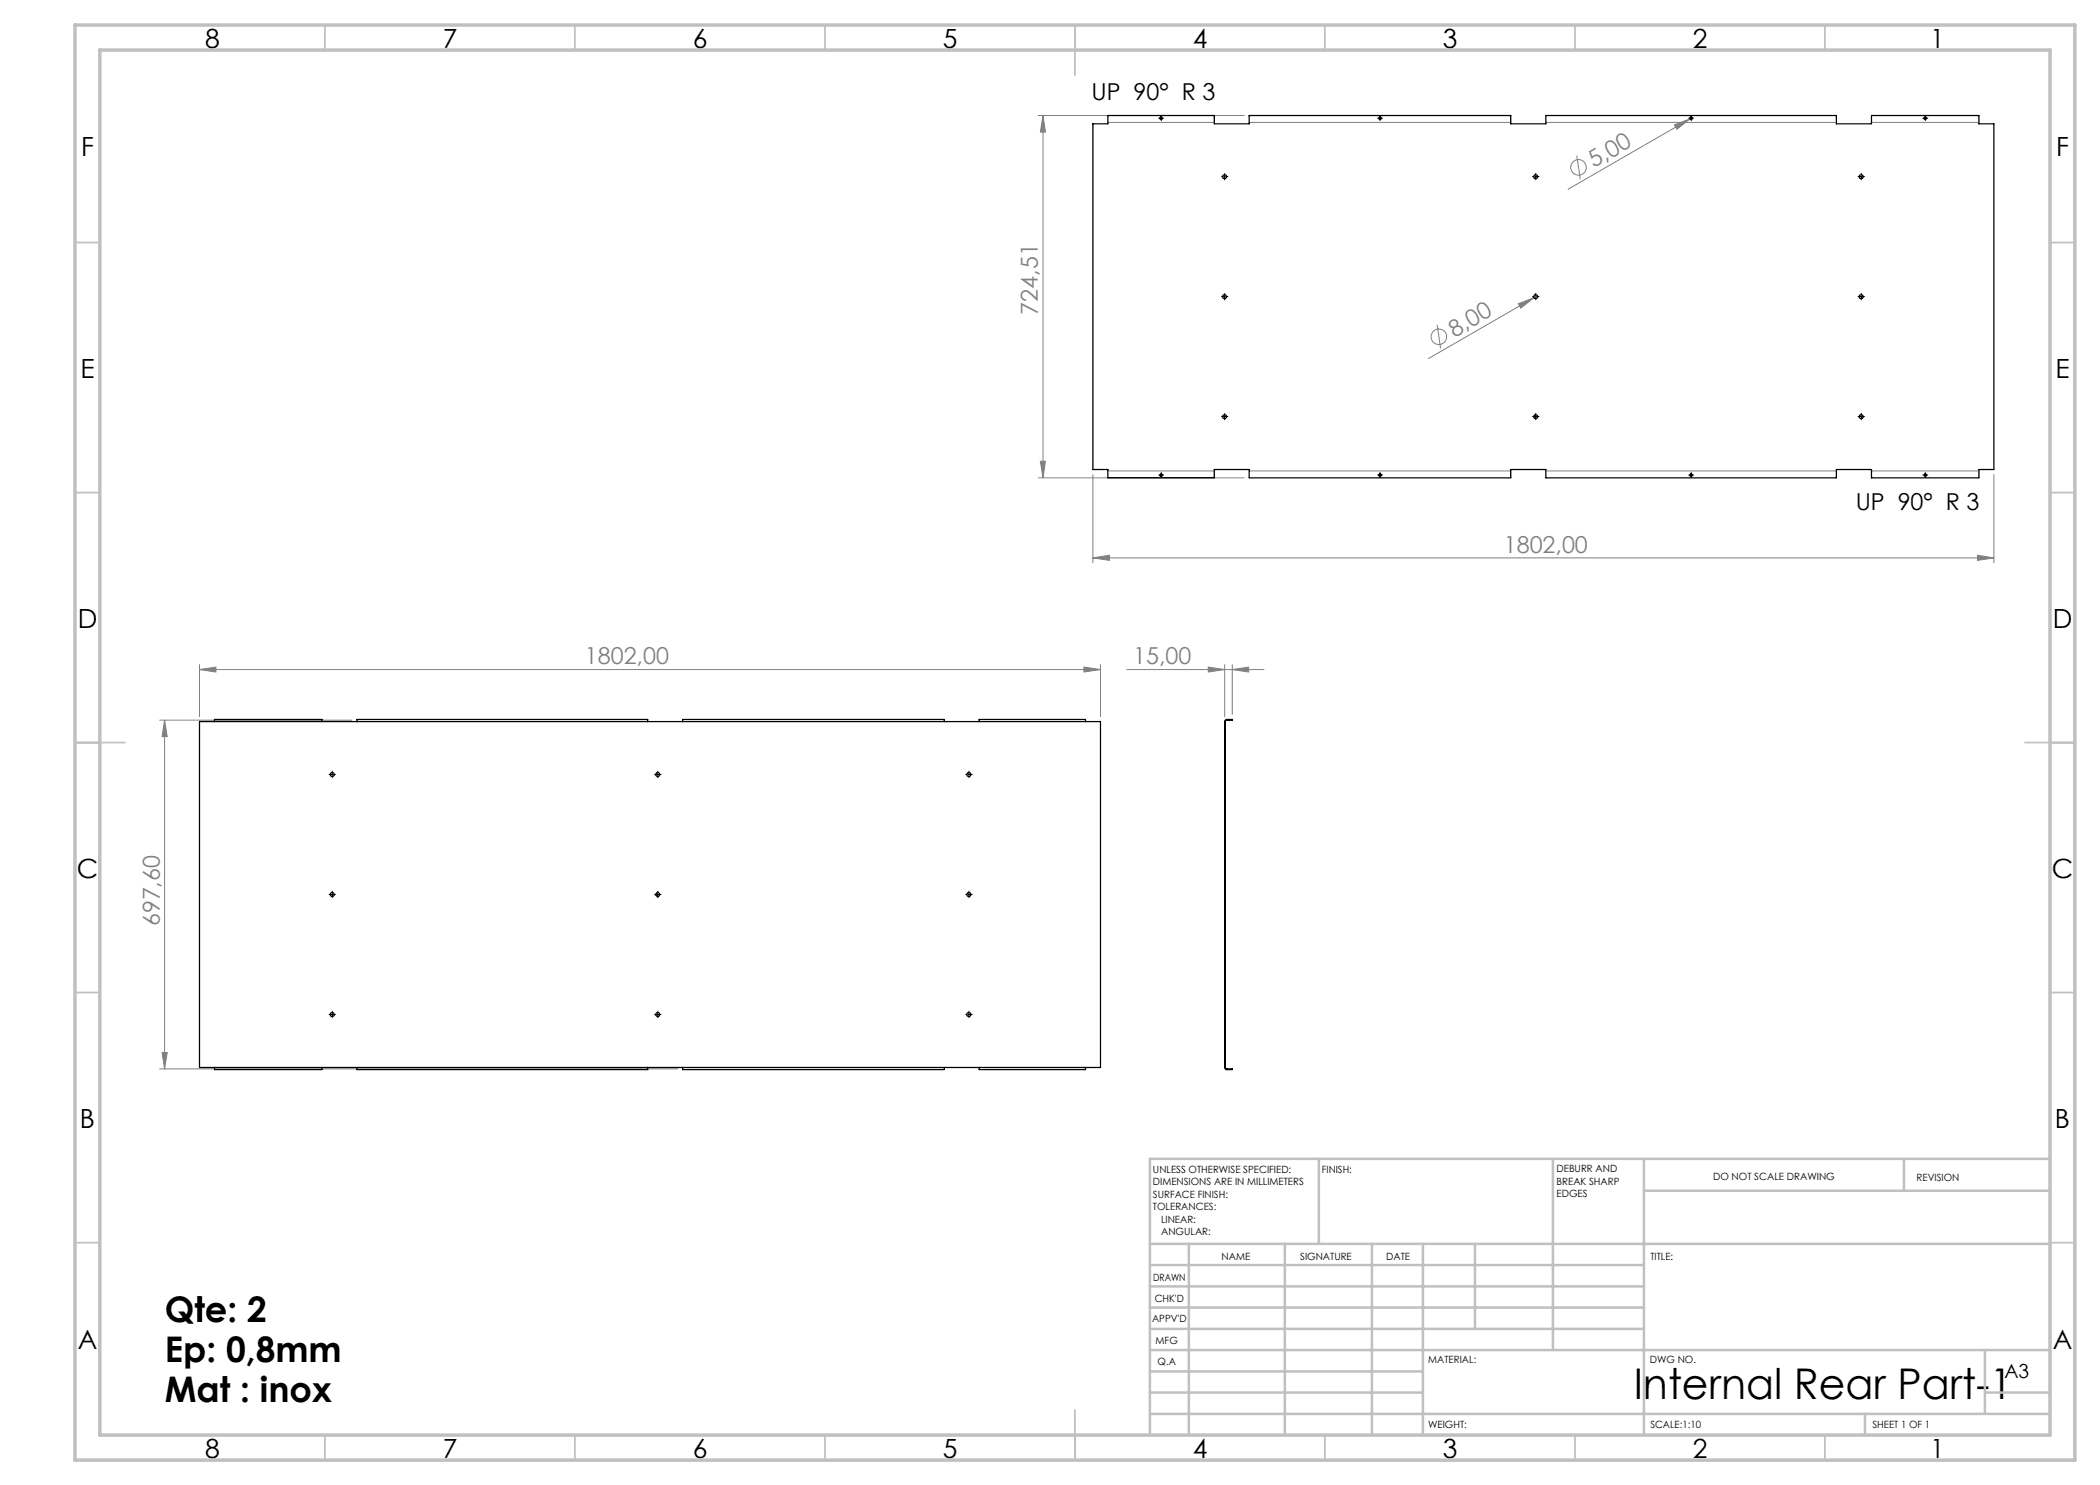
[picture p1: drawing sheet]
<svg xmlns="http://www.w3.org/2000/svg" width="420mm" height="297mm" viewBox="0 0 420 297" stroke-linecap="round" stroke-linejoin="round" font-family="sans-serif">
<g fill="none" stroke="#808080" stroke-width=".2">
<path d="M207.6 23.1h41.2M208.6 23.1l.5 3.3h-1zM208.6 23.1v72.5M221.6 24.5h21.3M249.8 24.5h52.4M309.2 24.5h58.1M315.3 31.1l.8 4.7M334.9 25l3.1-1.2-2.6 2.1zM338 23.8l-24.4 14M338.5 23.5l-.5 .3M374.3 24.5h21.5M306.8 59.5l-21.1 12.2"/>
<path d="M307.5 59.1l-.7 .4M287.4 65l.7 4.7M303.7 60.7l3.1-1.2-2.6 2.1zM207.6 95.6h41.2M208.1 92.2h1l-.5 3.4zM218.6 94.9v17.7M221.6 94.2h21.3M249.8 94.2h52.4M309.2 94.2h58.1M374.3 94.2h21.5M398.8 94.9v17.7M218.6 111.6l3.3-.5v1z"/>
<path d="M218.6 111.6h180.2M395.5 111.1l3.3 .5-3.3 .5zM39.9 133.9l3.3-.5v1zM39.9 133.9h180.2M39.9 132.9v10.4M216.8 133.4l3.3 .5-3.3 .5zM220.1 132.9v10.4M225.4 133.9h27.4M241.7 133.4l3.2 .5-3.2 .5zM244.9 132.9v10.4M246.5 133.9l3.2-.5v1zM246.5 132.9v10"/>
<path d="M31.9 144h38.5M32.9 144l.5 3.3h-1zM32.9 144v69.8M31.9 213.8h103.6M32.4 210.5h1l-.5 3.3z"/>
<circle cx="315.7" cy="33.5" r="1.55"/>
<circle cx="287.8" cy="67.3" r="1.56"/>
</g>
<g fill="none" stroke="#000" stroke-width=".2" stroke-dasharray="15.2 1.3 1.3 1.3">
<path d="M232 23.6h-.3M232.2 23.4v-.3M232.2 23.9v.2M232.5 23.6h.2M244.4 35.3h-.1M244.9 34.8v-.1M244.9 35.8v.2M245.4 35.3h.2M275.8 23.6h-.3M276 23.4v-.3M276 23.9v.2M276.3 23.6h.2"/>
<path d="M306.6 35.3h-.1M307.1 34.8v-.1M307.1 35.8v.2M307.6 35.3h.2M338 23.6h-.3M338.2 23.4v-.3M338.2 23.9v.2M338.5 23.6h.2M371.8 35.3h-.2M372.3 34.8v-.1M372.3 35.8v.2M372.8 35.3h.1"/>
<path d="M384.8 23.6h-.2M385.1 23.4v-.3M385.1 23.9v.2M385.3 23.6h.3M244.4 59.3h-.1M244.9 58.8v-.1M244.9 59.8v.2M245.4 59.3h.2M306.6 59.3h-.1M307.1 58.8v-.1M307.1 59.8v.2M307.6 59.3h.2"/>
<path d="M371.8 59.3h-.2M372.3 58.8v-.1M372.3 59.8v.2M372.8 59.3h.1M232 95h-.3M232.2 94.8v-.3M232.2 95.3v.2M232.5 95h.2M244.4 83.3h-.1M244.9 82.8v-.1M244.9 83.8v.2M245.4 83.3h.2"/>
<path d="M275.8 95h-.3M276 94.8v-.3M276 95.3v.2M276.3 95h.2M306.6 83.3h-.1M307.1 82.8v-.1M307.1 83.8v.2M307.6 83.3h.2M338 95h-.3M338.2 94.8v-.3M338.2 95.3v.2M338.5 95h.2"/>
<path d="M371.8 83.3h-.2M372.3 82.8v-.1M372.3 83.8v.2M372.8 83.3h.1M384.8 95h-.2M385.1 94.8v-.3M385.1 95.3v.2M385.3 95h.3M66 154.9h-.2M66.5 154.4v-.2M66.5 155.4v.1M67 154.9h.1"/>
<path d="M131.1 154.9h-.2M131.6 154.4v-.2M131.6 155.4v.1M132.1 154.9h.1M193.3 154.9h-.2M193.8 154.4v-.2M193.8 155.4v.1M194.3 154.9h.1M66 178.9h-.2M66.5 178.4v-.2M66.5 179.4v.1M67 178.9h.1"/>
<path d="M131.1 178.9h-.2M131.6 178.4v-.2M131.6 179.4v.1M132.1 178.9h.1M193.3 178.9h-.2M193.8 178.4v-.2M193.8 179.4v.1M194.3 178.9h.1M66 202.9h-.2M66.5 202.4v-.2M66.5 203.4v.1M67 202.9h.1"/>
<path d="M131.1 202.9h-.2M131.6 202.4v-.2M131.6 203.4v.1M132.1 202.9h.1M193.3 202.9h-.2M193.8 202.4v-.2M193.8 203.4v.1M194.3 202.9h.1"/>
</g>
<g fill="none" stroke="#000" stroke-width=".2">
<path d="M232 23.7h.5M232.2 23.4v.5M244.7 35.3h.4M244.9 35.1v.5M275.8 23.7h.5M276 23.4v.5M306.9 35.3h.5M307.1 35.1v.5M338 23.7h.5M338.2 23.4v.5M372 35.3h.5M372.3 35.1v.5"/>
<path d="M384.8 23.7h.5M385.1 23.4v.5M244.7 59.3h.4M244.9 59.1v.5M306.9 59.3h.5M307.1 59.1v.5M372 59.3h.5M372.3 59.1v.5M232 95h.5M232.2 94.8v.5M244.7 83.3h.4M244.9 83.1v.5"/>
<path d="M275.8 95h.5M276 94.8v.5M306.9 83.3h.5M307.1 83.1v.5M338 95h.5M338.2 94.8v.5M372 83.3h.5M372.3 83.1v.5M384.8 95h.5M385.1 94.8v.5M66.2 154.9h.5M66.5 154.7v.4"/>
<path d="M131.3 154.9h.5M131.6 154.7v.4M193.5 154.9h.5M193.8 154.7v.4M66.2 178.9h.5M66.5 178.6v.6M131.3 178.9h.5M131.6 178.6v.6M193.5 178.9h.5M193.8 178.6v.6M66.2 202.9h.5M66.5 202.7v.5"/>
<path d="M131.3 202.9h.5M131.6 202.7v.5M193.5 202.9h.5M193.8 202.7v.5"/>
</g>
<g fill="none" stroke="#c0c0c0" stroke-width=".35">
<path d="M65 5v5M115 5v5M165 5v5M215 5v10M265 5v5M315 5v5M365 5v5M15 48.5h5M410 48.5h5M15 98.5h5M410 98.5h5M15 148.5h10"/>
<path d="M405 148.5h10M15 198.5h5M410 198.5h5M15 248.5h5M410 248.5h5M65 287v5M115 287v5M165 287v5M215 282v10M265 287v5M315 287v5M365 287v5"/>
</g>
<g fill="none" stroke="#c0c0c0" stroke-width=".5">
<path d="M263.8 231.8v17M310.6 231.8v38.2M328.8 231.8v55.2M328.8 238.2h81.2M380.8 231.8v6.4M410 231.8h-180v55.2M230 248.8h180M230 257.3h98.8M230 253h98.8M237.8 248.8v38.2M257 248.8v38.2M274.4 248.8v38.2"/>
<path d="M284.6 248.8v38.2M295 248.8v17M230 265.8h98.8M230 261.5h98.8M230 278.5h54.6M230 274.3h54.6M230 270h180M397 278.5h13M397 270v12.8M230 282.8h180M373 282.8v4.2"/>
</g>
<path d="M15 5h400v287h-400zM20 10h390v277h-390z" fill="none" stroke="#c0c0c0" stroke-width=".7"/>
<g fill="#808080">
<path d="M303.7 60.7l3.1-1.2-2.6 2.1z"/>
<path d="M334.9 25l3.1-1.2-2.6 2.1z"/>
<path d="M246.5 133.9l3.2-.5v1zM241.7 133.4l3.2 .5-3.2 .5zM395.5 111.1l3.3 .5-3.3 .5zM218.6 111.6l3.3-.5v1z"/>
<path d="M39.9 133.9l3.3-.5v1zM216.8 133.4l3.3 .5-3.3 .5z"/>
<path d="M208.1 92.2h1l-.5 3.4zM208.6 23.1l.5 3.3h-1z"/>
<path d="M32.9 144l.5 3.3h-1zM32.4 210.5h1l-.5 3.3z"/>
</g>
<g fill="none" stroke="#000" stroke-width=".25">
<path d="M218.6 24.8h3v-1.7h21.3v1.7h6.9v-1.7h52.4v1.7h7v-1.7h58.1v1.7h7v-1.7h21.5v1.7h3v69.1h-3v1.7h-21.5v-1.7h-7v1.7h-58.1v-1.7h-7v1.7h-52.4v-1.7h-6.9v1.7h-21.3v-1.7h-3zM39.9 144.3h180.2v69.2h-180.2zM42.9 144.3v-.4h21.5v.4M71.4 144.3v-.4h58.1v.4M136.5 144.3v-.4h52.3v.4M195.8 144.3v-.4h21.3v.4M244.9 144.3h.2M244.9 144.3v69.2M245.1 144.3v69.2M245.4 143.9l-.5 .4M245.4 144l-.3 .3M245.4 143.9h1.1v.1h-1.1"/>
<path d="M245.4 143.9v.1M42.9 213.5v.4h21.5v-.4M71.4 213.5v.4h58.1v-.4M136.5 213.5v.4h52.3v-.4M195.8 213.5v.4h21.3v-.4M244.9 213.5l.5 .4M244.9 213.5h.2M245.1 213.5l.3 .3M245.4 213.8h1.1v.1h-1.1M245.4 213.8v.1"/>
<circle cx="232.2" cy="23.6" r=".26"/>
<circle cx="244.9" cy="35.3" r=".4"/>
<circle cx="276" cy="23.6" r=".26"/>
<circle cx="307.1" cy="35.3" r=".4"/>
<circle cx="338.2" cy="23.6" r=".26"/>
<circle cx="372.2" cy="35.3" r=".4"/>
<circle cx="385.1" cy="23.6" r=".26"/>
<circle cx="244.9" cy="59.3" r=".4"/>
<circle cx="307.1" cy="59.3" r=".4"/>
<circle cx="372.2" cy="59.3" r=".4"/>
<circle cx="232.2" cy="95" r=".25"/>
<circle cx="244.9" cy="83.3" r=".39"/>
<circle cx="276" cy="95" r=".25"/>
<circle cx="307.1" cy="83.3" r=".39"/>
<circle cx="338.2" cy="95" r=".24"/>
<circle cx="372.2" cy="83.3" r=".39"/>
<circle cx="385.1" cy="95" r=".25"/>
<circle cx="66.4" cy="154.9" r=".4"/>
<circle cx="131.6" cy="154.9" r=".4"/>
<circle cx="193.8" cy="154.9" r=".4"/>
<circle cx="66.5" cy="178.9" r=".39"/>
<circle cx="131.6" cy="178.9" r=".39"/>
<circle cx="193.8" cy="178.9" r=".39"/>
<circle cx="66.4" cy="202.9" r=".4"/>
<circle cx="131.6" cy="202.9" r=".4"/>
<circle cx="193.8" cy="202.9" r=".4"/>
</g>
<text font-size="8.5" x="326.7" y="279.7">Internal Rear Part-1</text>
<g font-size="7.1">
<text x="32.9" y="264.4">Qte: 2</text>
<text x="32.9" y="272.4">Ep: 0,8mm</text>
<text x="32.9" y="280.5">Mat : inox</text>
</g>
<g font-size="5.3">
<text x="41" y="9.5">8</text>
<text x="88.5" y="9.5">7</text>
<text x="138.5" y="9.5">6</text>
<text x="188.5" y="9.5">5</text>
<text x="238.5" y="9.5">4</text>
<text x="288.5" y="9.5">3</text>
<text x="338.5" y="9.5">2</text>
<text x="386" y="9.5">1</text>
<text x="16.2" y="31.3">F</text>
<text x="411.2" y="31.3">F</text>
<text x="16.1" y="75.5">E</text>
<text x="411.1" y="75.5">E</text>
<text x="15.5" y="125.5">D</text>
<text x="410.5" y="125.5">D</text>
<text x="15.4" y="175.5">C</text>
<text x="410.4" y="175.5">C</text>
<text x="16" y="225.5">B</text>
<text x="411" y="225.5">B</text>
<text x="15.5" y="269.8">A</text>
<text x="410.5" y="269.8">A</text>
<text x="41" y="291.5">8</text>
<text x="88.5" y="291.5">7</text>
<text x="138.5" y="291.5">6</text>
<text x="188.5" y="291.5">5</text>
<text x="238.5" y="291.5">4</text>
<text x="288.5" y="291.5">3</text>
<text x="338.5" y="291.5">2</text>
<text x="386" y="291.5">1</text>
</g>
<g font-size="4.7">
<text x="218.3" y="20">UP 90° R 3</text>
<text x="371.1" y="102">UP 90° R 3</text>
</g>
<g font-size="4.7" fill="#808080">
<text x="318.8" y="33.7" transform="rotate(-30 318.8 33.7)">5,00</text>
<text x="207.6" y="62.9" transform="rotate(-90 207.6 62.9)">724,51</text>
<text x="290.9" y="67.5" transform="rotate(-30 290.9 67.5)">8,00</text>
<text x="300.8" y="110.5">1802,00</text>
<text x="117" y="132.9">1802,00</text>
<text x="226.7" y="132.9">15,00</text>
<text x="31.9" y="185.3" transform="rotate(-90 31.9 185.3)">697,60</text>
</g>
<text font-size="3.9" x="400.9" y="275.5">A3</text>
<g font-size="2">
<text x="230.6" y="234.6">UNLESS OTHERWISE SPECIFIED:</text>
<text x="230.6" y="237.1">DIMENSIONS ARE IN MILLIMETERS</text>
<text x="230.6" y="239.6">SURFACE FINISH:</text>
<text x="264.4" y="234.6">FINISH:</text>
<text x="311.3" y="234.5">DEBURR AND</text>
<text x="311.3" y="237">BREAK SHARP</text>
<text x="311.3" y="239.5">EDGES</text>
<text x="342.6" y="236">DO NOT SCALE DRAWING</text>
<text x="383.3" y="236.2">REVISION</text>
<text x="230.6" y="242.1">TOLERANCES:</text>
<text x="232.2" y="244.6">LINEAR:</text>
<text x="232.2" y="247.1">ANGULAR:</text>
<text x="244.3" y="252">NAME</text>
<text x="260" y="251.9">SIGNATURE</text>
<text x="277.2" y="251.9">DATE</text>
<text x="330.1" y="251.9">TITLE:</text>
<text x="230.6" y="256.1">DRAWN</text>
<text x="230.9" y="260.3">CHK'D</text>
<text x="230.4" y="264.4">APPV'D</text>
<text x="231.1" y="268.8">MFG</text>
<text x="231.5" y="273">Q.A</text>
<text x="285.6" y="272.5">MATERIAL:</text>
<text x="330" y="272.5">DWG NO.</text>
<text x="285.6" y="285.5">WEIGHT:</text>
<text x="330.1" y="285.6">SCALE:1:10</text>
<text x="374.5" y="285.6">SHEET 1 OF 1</text>
</g>
</svg>
